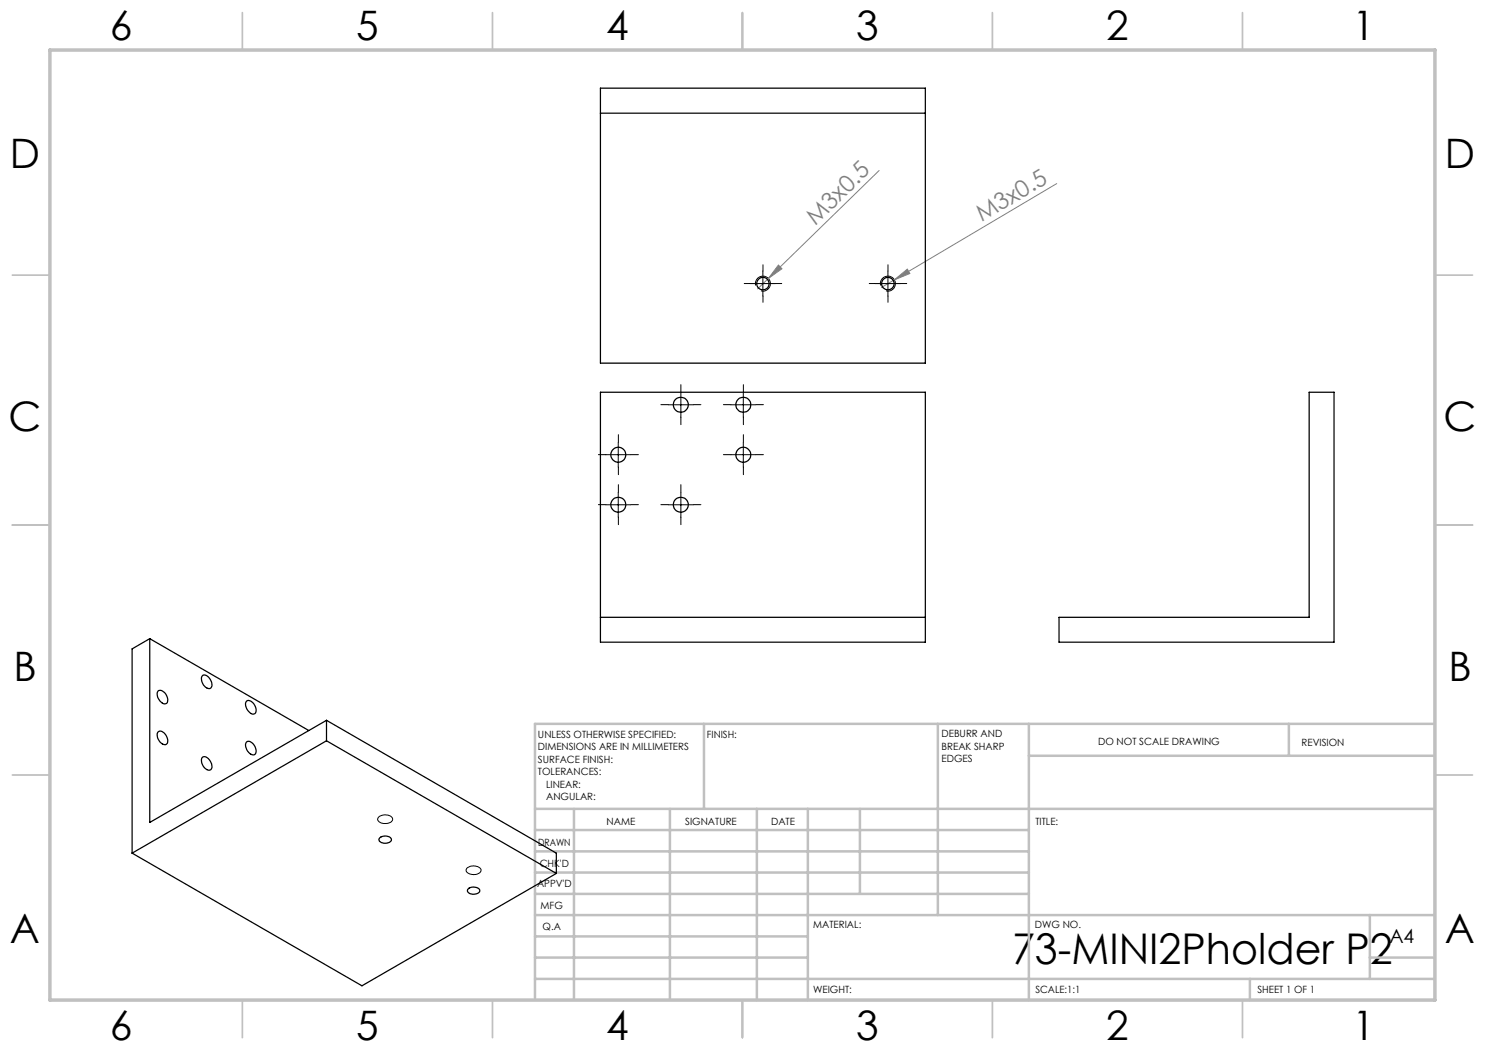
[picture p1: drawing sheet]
<svg xmlns="http://www.w3.org/2000/svg" width="297mm" height="210mm" viewBox="0 0 297 210" stroke-linecap="round" stroke-linejoin="round" font-family="sans-serif">
<path d="M175.8 34.1l-22.1 21.6M211.3 36.7l-35 20.8M153.7 55.7l-2.2 2.1M155.7 53l.7 .8-2.7 1.9zM178.9 56l2.6-2.2 .5 .9z" fill="none" stroke="#808080" stroke-width=".2"/>
<g fill="none" stroke="#000" stroke-width=".2">
<path d="M150.1 56.7h5M151.1 57.1a1.5 1.5 0 0 1 1.3-1.9 1.5 1.5 0 0 1 1.7 1.6 1.5 1.5 0 0 1-1.9 1.4M152.6 54.2v5M175.1 56.7h5M176.1 57.1a1.5 1.5 0 0 1 1.4-1.9 1.5 1.5 0 0 1 1.6 1.6 1.5 1.5 0 0 1-1.9 1.4M177.6 54.2v5M136.2 78.4v5.1M148.7 78.4v5.1M121.1 90.9h5.1M123.6 88.5v4.9M123.6 98.5v5M133.7 81h5"/>
<path d="M136.2 98.5v5M146.2 81h5M146.2 90.9h5M148.7 88.5v4.9M121.1 101h5.1M133.7 101h5M75.7 163.4a1.96 1.96 0 0 1 2.8 .3 1 1 0 0 1-1.2 1 1.29 1.29 0 0 1-1.7-1zM93.4 173.6a1.91 1.91 0 0 1 2.8 .4 1.58 1.58 0 0 1-2.3 .8l-.3-.2a.63 .63 0 0 1-.2-1z"/>
</g>
<g fill="none" stroke="#000" stroke-width=".2" stroke-dasharray="15.2 1.3 1.3 1.3">
<path d="M150.1 56.7h-1.3M152.6 54.2v-1.2M152.6 59.2v1.3M155.1 56.7h1.2M175.1 56.7h-1.3M177.6 54.2v-1.2M177.6 59.2v1.3M180.1 56.7h1.2M136.2 78.4v-1.5M148.7 78.4v-1.5M121.2 90.9h-1.5M123.7 98.4v-1.5"/>
<path d="M123.7 88.4v-1.5M123.7 93.4v1.5M126.2 90.9h1.5M133.7 80.9h-1.5M136.2 98.4v-1.5M136.2 83.4v1.5M138.7 80.9h1.5M146.2 80.9h-1.5M146.2 90.9h-1.5M148.7 83.4v1.5M148.7 88.4v-1.5M148.7 93.4v1.5"/>
<path d="M151.2 80.9h1.5M151.2 90.9h1.5M121.2 100.9h-1.5M123.7 103.4v1.5M126.2 100.9h1.5M133.7 100.9h-1.5M136.2 103.4v1.5M138.7 100.9h1.5"/>
</g>
<g fill="none" stroke="#c0c0c0" stroke-width=".35">
<path d="M48.5 2.5v7.5M98.5 2.5v7.5M148.5 2.5v7.5M198.5 2.5v7.5M248.5 2.5v7.5M2.5 55h7.5M287 55h7.5M2.5 105h7.5M287 105h7.5M2.5 155h7.5M287 155h7.5M48.5 200v7.5"/>
<path d="M98.5 200v7.5M148.5 200v7.5M198.5 200v7.5M248.5 200v7.5"/>
</g>
<g fill="none" stroke="#c0c0c0" stroke-width=".5">
<path d="M140.8 144.8v17M187.6 144.8v38.2M205.8 144.8v55.2M205.8 151.2h81.2M257.8 144.8v6.4M287 144.8h-180v55.2M107 161.8h180M107 178.8h98.8M107 174.5h98.8M107 170.3h98.8M107 166h98.8M114.8 161.8v38.2"/>
<path d="M134 161.8v38.2M151.4 161.8v38.2M161.6 161.8v38.2M172 161.8v17M107 195.8h180M107 191.5h54.6M107 187.3h54.6M107 183h180M250 195.8v4.2M274 191.5h13M274 183v12.8"/>
</g>
<path d="M10 10h277v190h-277z" fill="none" stroke="#c0c0c0" stroke-width=".7"/>
<g fill="#808080">
<path d="M178.9 56l2.6-2.2 .5 .9z"/>
<path d="M155.7 53l.7 .8-2.7 1.9z"/>
</g>
<g fill="none" stroke="#000" stroke-width=".25">
<path d="M120.1 17.6h65v55h-65zM120.1 22.6h65M120.1 78.4h65v50h-65zM30 127.7l31.8 18.4M30 127.7l-3.6 2.1v40.8M30 127.7v36.8l35.3-20.4M31.6 138.2a1.48 1.48 0 0 1 1.9 1.3v.3a.71 .71 0 0 1-.3 .9 .71 .71 0 0 1-.9-.2 1.86 1.86 0 0 1-.7-2.3zM40.6 135a1.81 1.81 0 0 1 1.6 2.6 1.54 1.54 0 0 1-1.9-1.5v-.5zM120.1 123.5h65M211.8 123.5h50v-45.1h5v50h-55zM31.6 146.4a1.13 1.13 0 0 1 1.6 .7 1.25 1.25 0 0 1-.1 1.8 1.88 1.88 0 0 1-1.5-2.5zM40.5 151.5a1.16 1.16 0 0 1 1.6 .7 1.17 1.17 0 0 1-.1 1.8 1.84 1.84 0 0 1-1.5-2.5z"/>
<path d="M49.3 140.3a1.27 1.27 0 0 1 1.7 1 .88 .88 0 0 1 .2 1 .88 .88 0 0 1-.8 .5 2.03 2.03 0 0 1-1.1-2.5zM49.4 148.3a1.77 1.77 0 0 1 1.6 2.6 1.58 1.58 0 0 1-1.9-1.5v-.6zM65.3 144.1l46 26.5v4.1M65.3 148.2l46 26.5M65.3 144.1v4.1M65.3 148.2l-38.9 22.4M26.4 170.6l46 26.6 38.9-22.5M76 167.6a1.64 1.64 0 0 1 2.3 .2 1.11 1.11 0 0 1-1.5 .9l-.9-.5-.1-.3zM93.7 177.8a1.69 1.69 0 0 1 2.3 .2 1.09 1.09 0 0 1-1.5 .8l-.6-.1-.3-.3-.1-.3z"/>
<circle cx="152.6" cy="56.7" r="1.24"/>
<circle cx="177.6" cy="56.7" r="1.25"/>
<circle cx="123.7" cy="91" r="1.5"/>
<circle cx="136.2" cy="80.9" r="1.5"/>
<circle cx="148.7" cy="91" r="1.5"/>
<circle cx="148.7" cy="80.9" r="1.5"/>
<circle cx="123.7" cy="100.9" r="1.5"/>
<circle cx="136.2" cy="100.9" r="1.5"/>
</g>
<text font-size="8.5" x="202.4" y="192.7">73-MINI2Pholder P2</text>
<g font-size="8.1">
<text x="22" y="8">6</text>
<text x="71.2" y="8">5</text>
<text x="121.2" y="8">4</text>
<text x="171.3" y="8">3</text>
<text x="221.3" y="8">2</text>
<text x="270.5" y="8">1</text>
<text x="2" y="33.6">D</text>
<text x="289" y="33.6">D</text>
<text x="1.7" y="86.1">C</text>
<text x="288.7" y="86.1">C</text>
<text x="2.7" y="136.1">B</text>
<text x="289.7" y="136.1">B</text>
<text x="2" y="188.6">A</text>
<text x="289" y="188.6">A</text>
<text x="22" y="208">6</text>
<text x="71.2" y="208">5</text>
<text x="121.2" y="208">4</text>
<text x="171.3" y="208">3</text>
<text x="221.3" y="208">2</text>
<text x="270.5" y="208">1</text>
</g>
<g font-size="4.7" fill="#808080">
<text x="163.1" y="45.1" transform="rotate(-44 163.1 45.1)">M3x0.5</text>
<text x="196.4" y="44.4" transform="rotate(-31 196.4 44.4)">M3x0.5</text>
</g>
<text font-size="3.9" x="277.9" y="188.5">A4</text>
<g font-size="2">
<text x="107.6" y="147.6">UNLESS OTHERWISE SPECIFIED:</text>
<text x="141.4" y="147.6">FINISH:</text>
<text x="188.3" y="147.5">DEBURR AND</text>
<text x="188.3" y="150">BREAK SHARP</text>
<text x="219.6" y="149">DO NOT SCALE DRAWING</text>
<text x="260.3" y="149.2">REVISION</text>
<text x="107.6" y="150.1">DIMENSIONS ARE IN MILLIMETERS</text>
<text x="107.6" y="152.6">SURFACE FINISH:</text>
<text x="107.6" y="155.1">TOLERANCES:</text>
<text x="188.3" y="152.5">EDGES</text>
<text x="109.2" y="157.6">LINEAR:</text>
<text x="109.2" y="160.1">ANGULAR:</text>
<text x="121.3" y="165">NAME</text>
<text x="137" y="164.9">SIGNATURE</text>
<text x="154.2" y="164.9">DATE</text>
<text x="207.1" y="164.9">TITLE:</text>
<text x="107.6" y="169.1">DRAWN</text>
<text x="107.9" y="173.3">CHK'D</text>
<text x="107.4" y="177.4">APPV'D</text>
<text x="108.1" y="181.8">MFG</text>
<text x="108.5" y="186">Q.A</text>
<text x="162.6" y="185.5">MATERIAL:</text>
<text x="207" y="185.5">DWG NO.</text>
<text x="162.6" y="198.5">WEIGHT:</text>
<text x="207.1" y="198.6">SCALE:1:1</text>
<text x="251.5" y="198.6">SHEET 1 OF 1</text>
</g>
</svg>
